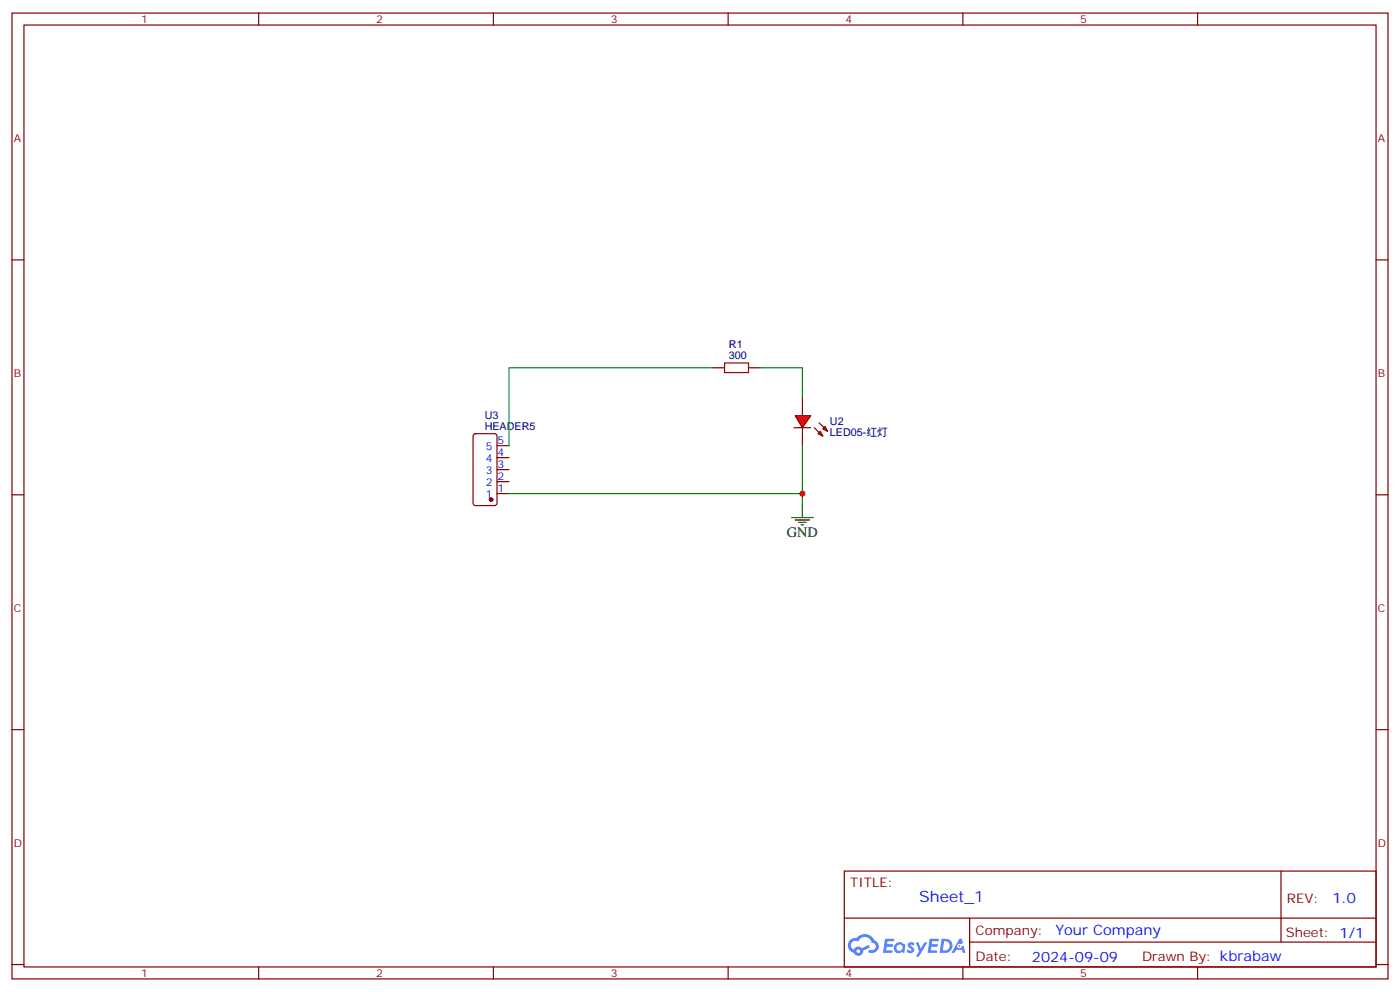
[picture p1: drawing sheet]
<svg xmlns="http://www.w3.org/2000/svg" width="412mm" height="292mm" viewBox="0 0 412 292" stroke-linecap="round" stroke-linejoin="round" font-family="sans-serif">
<g fill="none" stroke="#870000" stroke-width=".35">
<path d="M3.5 3.8h405.4v284.4h-405.4zM7.1 7.4h398.2v277.3h-398.2zM76.2 3.8v3.6M145.3 3.8v3.6M214.5 3.8v3.6M283.6 3.8v3.6M352.8 3.8v3.6M3.5 76.5h3.6M405.3 76.5h3.6M3.5 145.7h3.6M405.3 145.7h3.6M3.5 214.8h3.6"/>
<path d="M405.3 214.8h3.6M248.7 256.4h156.6v28.3h-156.6zM377.3 256.5v20.8M248.7 270.3h156.5M285.6 277.3h119.6M285.6 270.3v14.1M3.5 284h3.6M76.2 284.7v3.5M145.3 284.7v3.5M214.5 284.7v3.5M283.6 284.7v3.5M352.8 284.7v3.5"/>
<path d="M405.3 284h3.6"/>
</g>
<g fill="#5487ff">
<path d="M267.7 277.6a1.22 1.22 0 0 1 1.7 .3l-.4 .6a.47 .47 0 0 0-.3-.5 .47 .47 0 0 0-.5 .2l.1 .3a1.14 1.14 0 0 1 .8 1.7 1.14 1.14 0 0 1-1.9 0l-.2-.2 .5-.5 .7 .4a.29 .29 0 0 0 .3-.3 .29 .29 0 0 0-.2-.3 1.04 1.04 0 0 1-.6-1.7z"/>
<path d="M260.7 276.4h2.4l.3 .1-.2 .5-1.8 .1-.1 .9h1.5l.3 .3-.3 .4h-1.6l-.2 1.1h1.7l.2 .4-.2 .3h-2.6z"/>
<path d="M273.8 276.4h2.4l.3 .1-.1 .5-1.8 .1-.2 .9h1.6l.3 .3-.4 .4h-1.6l-.1 1.1h1.7l.2 .4-.2 .3h-2.6z"/>
<path d="M282.6 276.4h.7l.3 1.2-.6 .3a.69 .69 0 0 0-1 .3 .69 .69 0 0 0 .4 1 .69 .69 0 0 0 .9-.6l.5-.3 .6 2.2h-.8l-.2-.9h-1.8l-.5 .9h-.8z"/>
<path d="M269.8 277.4h.8l.6 1.9 1.1-1.9h.9l-2.6 4.2h-.8l.9-1.5z"/>
<path d="M277.4 276.4l-.6 4.1h1.3a2.11 2.11 0 0 0 2.5-2.1 2.11 2.11 0 0 0-2.5-2zM278.1 277.1a1.39 1.39 0 0 1 1.7 1.4 1.39 1.39 0 0 1-1.8 1.3h-.3z"/>
<path d="M263.7 278a1.54 1.54 0 0 0-.1 2.1 1.54 1.54 0 0 0 2.2 .2l.6 .2 .3-2.3-.2-.2-.4-.1a1.49 1.49 0 0 0-2.4 .1zM264 279a.94 .94 0 0 1 1.8 0 .94 .94 0 0 1-1.8 0z"/>
<path d="M250.4 276.7a2.18 2.18 0 0 0 1.1 3.8 1.44 1.44 0 0 0 1.6 .9 1.44 1.44 0 0 0 1.2-1.5l2-1-.5-.7-1.9 .9a1.47 1.47 0 0 0-2.4 .5 1.39 1.39 0 0 1-.7-2 1.39 1.39 0 0 1 2-.5 2.12 2.12 0 0 1 2.2-1.3 2.12 2.12 0 0 1 1.9 1.7 1.14 1.14 0 0 1 1.1 1.4 1.14 1.14 0 0 1-1.7 .8 .43 .43 0 0 0-.5 .3 .43 .43 0 0 0 .4 .5 1.98 1.98 0 0 0 2.5-1.2 1.98 1.98 0 0 0-1.2-2.5 3.1 3.1 0 0 0-5.3-.7l-.9 .1zM252.3 280a.55 .55 0 0 1 1.1 0 .55 .55 0 0 1-1.1 0z"/>
<circle cx="282.6" cy="278.5" r=".26"/>
</g>
<path d="M236.4 117.1v5.3M236.4 125.9v5.3M239.9 125.9l2.5 2.5M240.9 127.7l.8-.7 .7 1.4zM241.3 124.5l2.5 2.5M242.4 126.3l.7-.7 .7 1.4z" fill="none" stroke="#870000" stroke-width=".35"/>
<path d="M234.2 122.4h4.6l-2.4 3.5z" fill="#f00" stroke="#870000" stroke-width=".35"/>
<path d="M209.9 108.3h3.5M220.5 108.3h3.5M139.6 127.9l.5-.2h5.6l.6 .4 .1 20-.5 .7h-5.8l-.7-.4-.1-20zM146.4 138.3h3.5M146.4 134.7h3.5M146.4 131.2h3.5M233.9 125.9h4.9M146.4 145.3h3.5M146.4 141.8h3.5" fill="none" stroke="#870000" stroke-width=".35"/>
<path d="M233.2 152.4h6.3M234.2 153.1h4.3M235.3 153.8h2.1M236 154.5h.7M236.4 148.8v3.6" fill="none" stroke="#000" stroke-width=".35"/>
<path d="M209.9 108.3h-60v22.9M224 108.3h12.4v8.8M236.4 131.2v17.6M149.9 145.3h86.5" fill="none" stroke="#008700" stroke-width=".35"/>
<circle cx="144.6" cy="147.1" r=".53" fill="#870000" stroke="#870000" stroke-width=".35"/>
<path d="M213.4 106.9h7.1v2.8h-7.1z" fill="none" stroke="#a10000" stroke-width=".35"/>
<circle cx="236.4" cy="145.3" r=".88" fill="#c00"/>
<text font-size="4.6" fill="#00f" x="270.8" y="265.5">Sheet_1</text>
<text font-size="4.2" x="231.8" y="158">GND</text>
<g font-size="4.2" fill="#00f">
<text x="392.5" y="265.7">1.0</text>
<text x="310.9" y="275.3">Your Company</text>
<text x="304" y="283.1">2024-09-09</text>
</g>
<g font-size="3.9" fill="#800">
<text x="250.5" y="261">TITLE:</text>
<text x="379.1" y="265.7">REV:</text>
<text x="287.4" y="275.2">Company:</text>
<text x="378.7" y="275.8">Sheet: 1/1</text>
<text x="287.4" y="282.9">Date:</text>
<text x="336.4" y="283">Drawn By: kbrabaw</text>
</g>
<g font-size="3.2" fill="#800">
<text x="41.6" y="6.8">1</text>
<text x="110.8" y="6.8">2</text>
<text x="179.9" y="6.8">3</text>
<text x="249.1" y="6.8">4</text>
<text x="318.2" y="6.8">5</text>
<text x="4.1" y="41.9">A</text>
<text x="405.9" y="41.9">A</text>
<text x="4.1" y="111.1">B</text>
<text x="405.9" y="111.1">B</text>
<text x="4.1" y="180.2">C</text>
<text x="405.9" y="180.2">C</text>
<text x="4.1" y="249.4">D</text>
<text x="405.9" y="249.4">D</text>
<text x="41.6" y="287.7">1</text>
<text x="110.8" y="287.7">2</text>
<text x="179.9" y="287.7">3</text>
<text x="249.1" y="287.7">4</text>
<text x="318.2" y="287.7">5</text>
</g>
<g font-size="3.2" fill="#000080">
<text x="214.7" y="105.8">300</text>
<text x="214.7" y="102.5">R1</text>
<text x="142.8" y="123.3">U3</text>
<text x="244.5" y="125.2">U2</text>
<text x="142.8" y="126.6">HEADER5</text>
<text x="244.5" y="128.5">LED05-红灯</text>
</g>
<g font-size="3.2" fill="#00f">
<text x="146.6" y="130.8">5</text>
<text x="143.1" y="136.1">4</text>
<text x="143.1" y="132.6">5</text>
<text x="146.6" y="137.9">3</text>
<text x="146.6" y="134.4">4</text>
<text x="143.1" y="143.2">2</text>
<text x="143.1" y="139.7">3</text>
<text x="146.6" y="141.4">2</text>
<text x="143.1" y="146.7">1</text>
<text x="146.6" y="145">1</text>
</g>
</svg>
